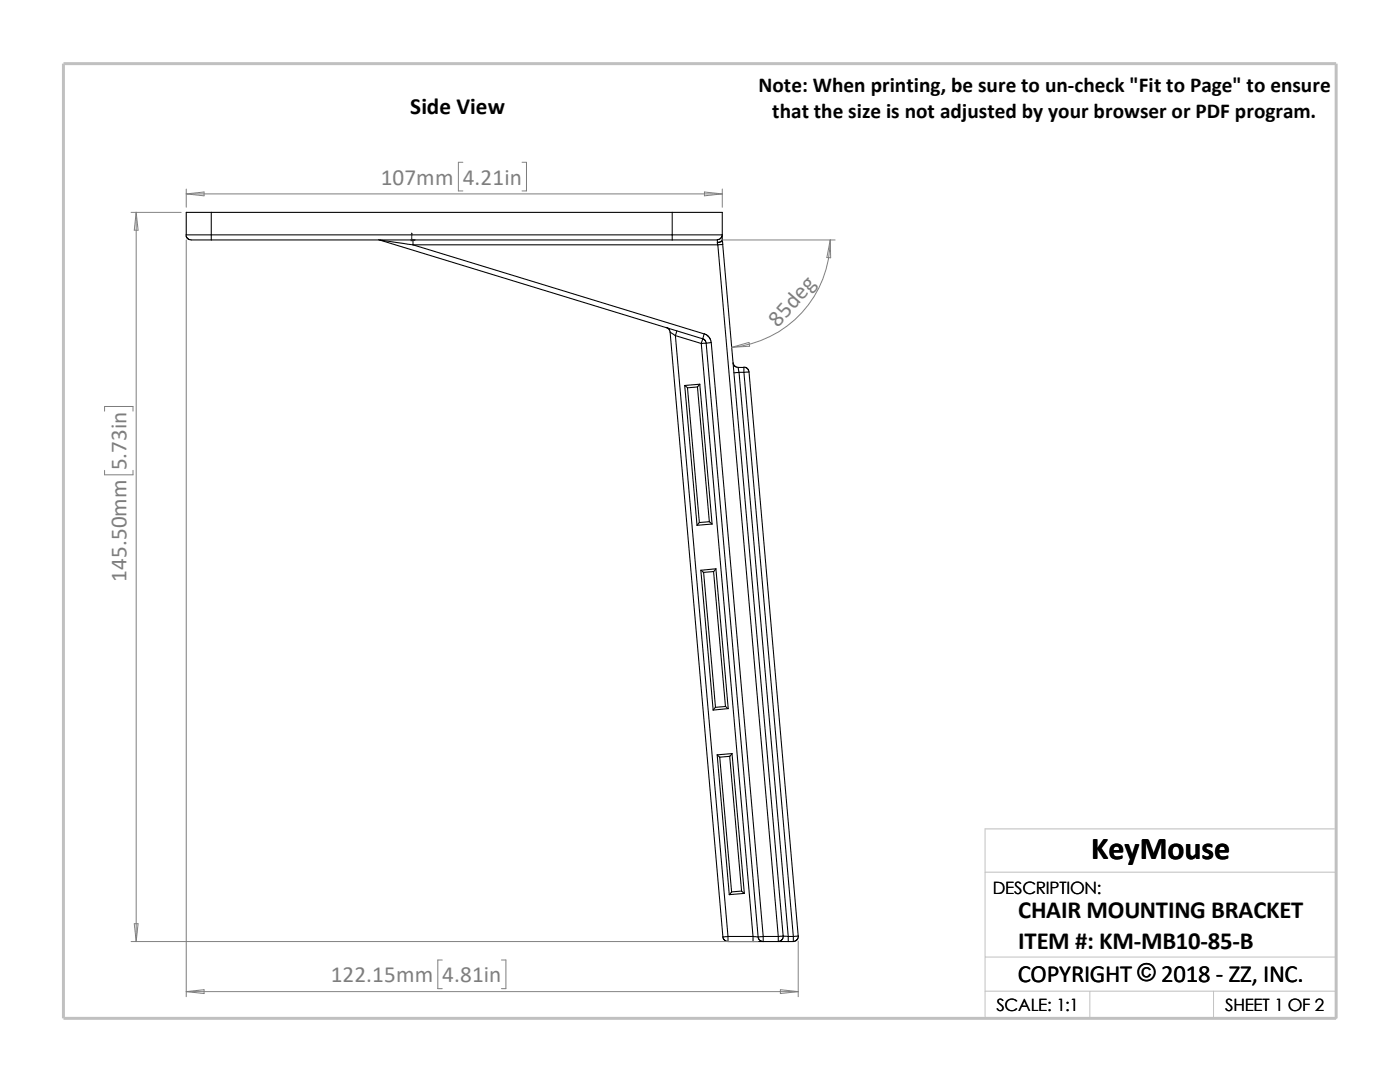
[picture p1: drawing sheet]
<svg xmlns="http://www.w3.org/2000/svg" width="279mm" height="216mm" viewBox="0 0 279 216" stroke-linecap="round" stroke-linejoin="round" font-family="sans-serif">
<path d="M196.6 174h70.1M196.6 191h70.1M196.6 197.8h70.1M217.5 197.8v5.4M242.2 197.8v5.4M26.8 203.2h239.9v-37.8h-70.1v37.8" fill="none" stroke="#c0c0c0" stroke-width=".2"/>
<path d="M12.7 12.7h254v190.5h-254z" fill="none" stroke="#c0c0c0" stroke-width=".59"/>
<g fill="none" stroke="#000" stroke-width=".21">
<path d="M37.1 46.9l.2 .5 .5 .4 4.4 .1M42.2 42.4h-5v4.5h5M42.2 46.9h92M42.2 42.4v4.5M42.2 42.4h92M42.2 47.9h92M42.2 46.9v1M75.6 47.8l.3 .1M75.9 47.9l64.4 19.7M75.9 47.9l6.5 1M82.4 47.9v1M82.4 48.9l58.1 17.7-.2 1"/>
<path d="M82.4 48.9h60.9M134.2 47.9h9v.4M134.2 46.9h9.9M134.2 46.9v1M134.2 42.4h9.9v4.5M134.2 42.4v4.5M143.2 48.4l.1 .5M143.2 48.3v.1M143.3 48.9l12 138M144.1 46.9l-.2 .6-.7 .3M144.1 47.8a.96 .96 0 0 1-.9 .5M144.1 46.9v.9"/>
<path d="M144.1 47.9l.1 .9M144.1 47.8v.1M144.1 47.9a.86 .86 0 0 1-.9 .5M144.2 48.8l12.1 138M144.2 48.8l-.9 .1M133 65.3l.6 .4 .1 .6M133.7 66.3l10.6 120.6h1M133.7 66.3l1.1 .7M134.8 67l5.2 1.5M134.8 67l10.5 119.9M135.1 66l-.3 1M136.7 76.9l.5 .5"/>
<path d="M136.7 76.9l2.4 27.9M137.2 77.4l2.4 26.9M139.2 77.2l2.4 26.9M139.2 77.2l-2 .2M139.7 76.7l-.5 .5M139.7 76.7l2.4 27.9M139.7 76.7l-3 .2M140 68.5l10.3 118.4M140.3 67.6l.5 .3 .1 .6M140.3 67.6l-.3 .9M140.5 66.6l1 .6 .4 1.2M140.9 68.5l10.4 118.4"/>
<path d="M140.9 68.5h-.9M141.9 68.4l10.4 118.5M141.9 68.4l-1 .1M146.3 72.3l.1 .6 .3 .3 .6 .1M147.3 73.3h1.2v1M147.3 73.3l.2 1M147.5 74.3l9.8 112.6M147.5 74.3h1M147.5 74.3l-1 .1M148.5 74.3l9.8 112.6M148.5 73.2l.5 .2 .3 .3 .2 .5M149.5 74.2l9.8 112.6-1 .1"/>
<path d="M149.5 74.2l-1 .1M139.6 104.3l-.5 .5M139.9 113.8l.5 .4M139.9 113.8l2.4 27.9M140.4 114.2l2.4 26.9M141.6 104.1l-2 .2M141.6 104.1l.5 .5M142.1 104.6l-3 .2M142.4 114l2.4 27M142.4 114l-2 .2M142.9 113.5l2.4 27.9M142.9 113.5l-3 .3"/>
<path d="M142.9 113.5l-.5 .5M142.8 141.1l-.5 .6M143.1 150.6l.5 .5M143.1 150.6l2.4 27.9M143.6 151.1l2.4 26.9M144.8 141l-2 .1M144.8 141l.5 .4M145.3 141.4l-3 .3M145.6 150.9l2.4 26.9M145.6 150.9l-2 .2M146.1 150.4l2.4 27.9M146.1 150.4l-3 .2"/>
<path d="M146.1 150.4l-.5 .5M146 178l-.5 .5M148 177.8l-2 .2M148 177.8l.5 .5M148.5 178.3l-3 .2M144.3 186.9l.1 .5 .3 .3 .6 .2M145.3 186.9h5M145.3 187.9h5M145.3 186.9v1M150.3 186.9h1M150.3 186.9v1M150.3 187.9h2"/>
<path d="M151.3 186.9l.1 .5 .3 .3 .6 .2M152.3 186.9h3M152.3 187.9h3M152.3 186.9h-1M152.3 186.9v1M155.3 186.9v1M155.3 187.9h2M156.3 186.8l-1 .1M156.3 186.7l-.1 .7-.3 .3-.6 .2M156.3 186.8l1 .1M157.3 186.9v1M157.3 186.9h1"/>
<path d="M157.3 187.9h1M158.3 186.9v1M159.3 186.7l-.1 .7-.3 .3-.6 .2"/>
</g>
<g fill="#00f" stroke="#00f" stroke-width=".2">
<path d="M82.5 47.8l.3 .1-.3 .1z"/>
<path d="M82.2 46.5l.1 .4h-.2z"/>
</g>
<path d="M82 47.9h.8M82 47.8l.3 .2M82.2 46.5v1.5M82.3 47.8l-.3 .2" fill="none" stroke="#00f" stroke-width=".2"/>
<g fill="none" stroke="#808080" stroke-width=".2">
<path d="M37.2 37.7v3.7M37.2 38.7h106.9M37.2 38.7l3.5-.4v.8zM92.4 32.4h-.9v5.7h.9M104.2 32.4h.9v5.7h-.9M140.6 38.3l3.5 .4-3.5 .4zM144.1 37.7v3.7M26.2 42.4h10M27.2 42.4l.4 3.5h-.8zM27.2 42.4v145.5M37.2 47.9v151M144.1 47.9h22.6"/>
<path d="M165.7 47.9l.1 3.5h-.8zM165.7 47.9a21.6 21.6 0 0 1-19.7 21.4M146 69.3l3.5-1 .1 .8zM20.9 82v-.9h5.6v.9M20.9 93.9v.8h5.6v-.8M26.2 187.9h125.1M26.8 184.3h.8l-.4 3.6zM37.2 197.9l3.5-.4v.7zM37.2 197.9h122.1M88.3 191.6h-.9v5.7h.9M100.1 191.6h.9v5.7h-.9M155.7 197.5l3.6 .4-3.6 .3z"/>
<path d="M159.3 187.8v11.1"/>
</g>
<text font-size="6.4" x="217.8" y="171.4">KeyMouse</text>
<g font-size="4.9">
<text x="203.2" y="183.2">CHAIR MOUNTING BRACKET</text>
<text x="203.2" y="189.3">ITEM #: KM-MB10-85-B</text>
<text x="203.1" y="195.9">COPYRIGHT © 2018 - ZZ, INC.</text>
<text x="227" y="195.8">©</text>
</g>
<text font-size="4.6" x="81.9" y="22.7">Side View</text>
<g font-size="4.6" fill="#808080">
<text x="76" y="36.9">107mm</text>
<text x="92.4" y="36.9">4.21in</text>
<text x="155.3" y="65.5" transform="rotate(-48 155.3 65.5)">85deg</text>
<text x="25.2" y="93.9" transform="rotate(-90 25.2 93.9)">5.73in</text>
<text x="25.2" y="116.1" transform="rotate(-90 25.2 116.1)">145.50mm</text>
<text x="66" y="196">122.15mm</text>
<text x="88.3" y="196">4.81in</text>
</g>
<g font-size="4.2">
<text x="151.4" y="18.3">Note: When printing, be sure to un-check &quot;Fit to Page&quot; to ensure</text>
<text x="154.1" y="23.5">that the size is not adjusted by your browser or PDF program.</text>
</g>
<g font-size="3.4">
<text x="198.2" y="178.5">DESCRIPTION:</text>
<text x="198.8" y="201.7">SCALE: 1:1</text>
<text x="244.5" y="201.7">SHEET 1 OF 2</text>
</g>
</svg>
